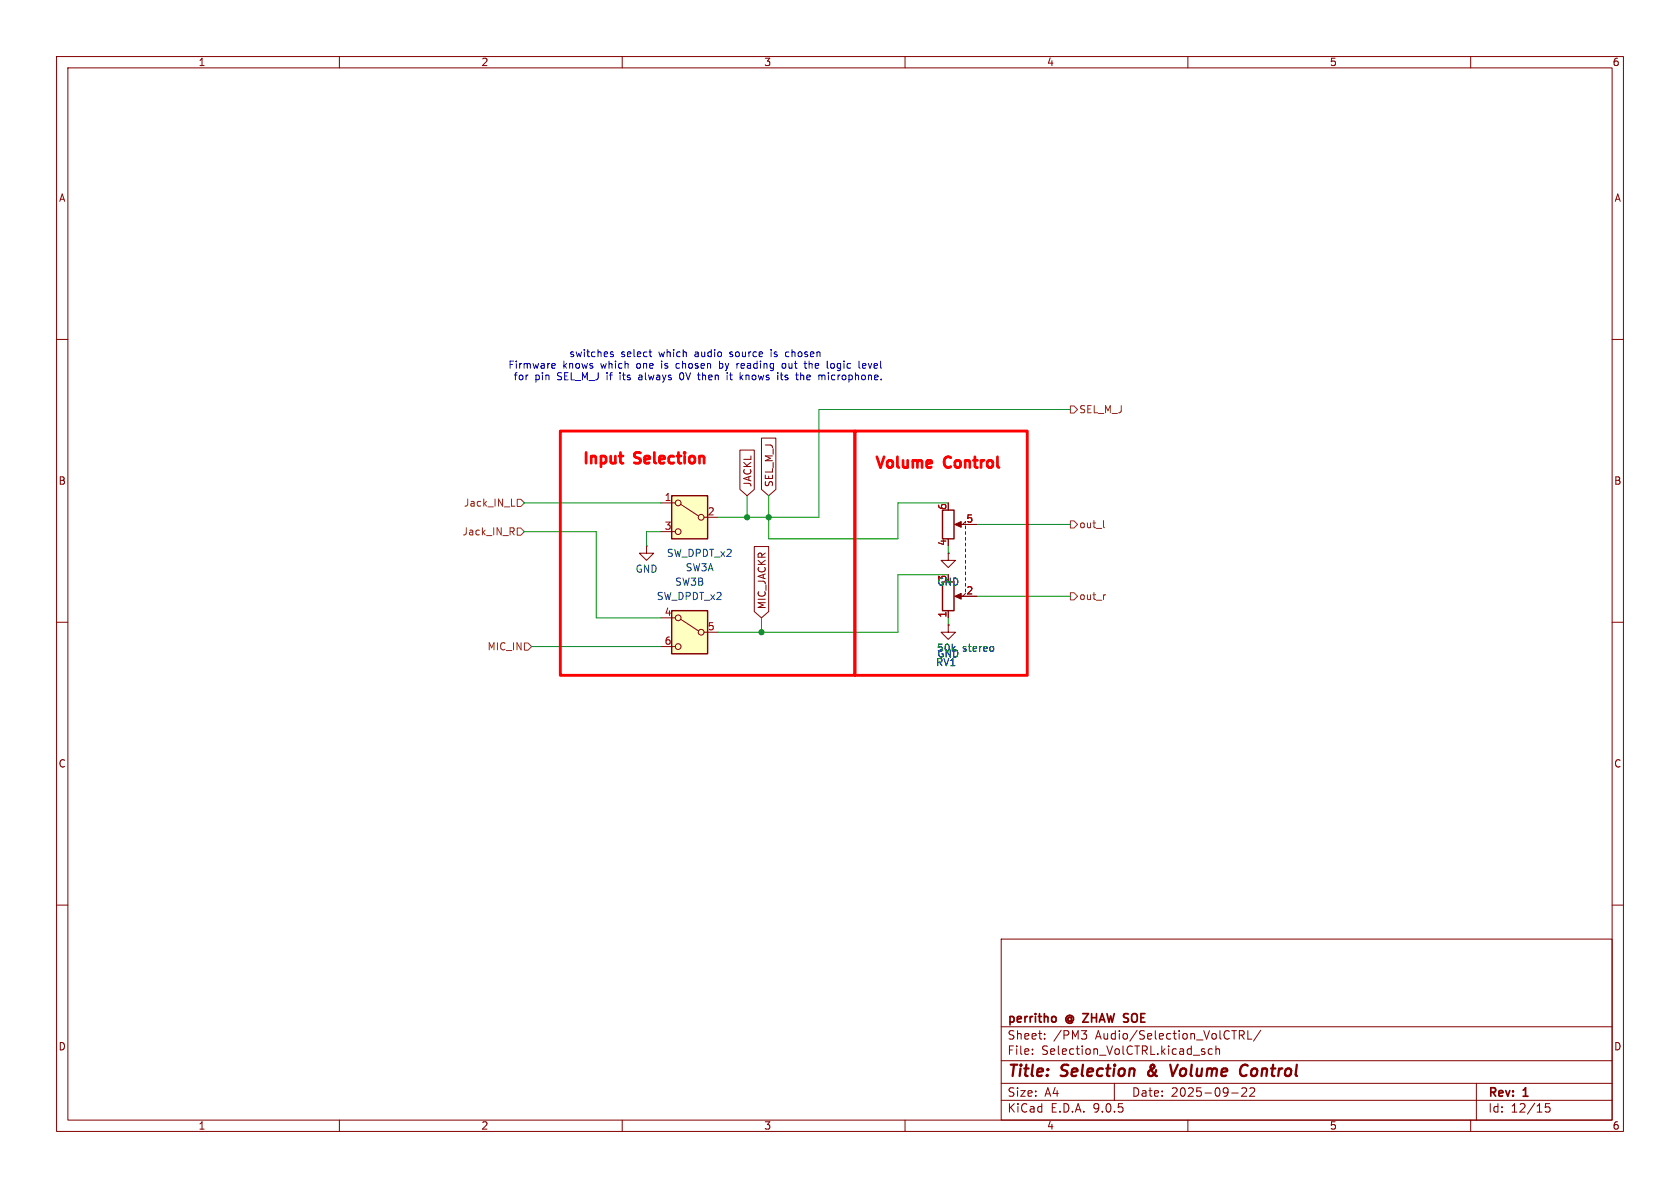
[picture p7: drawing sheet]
(kicad_sch
 (version 20250114)
 (generator "eeschema")
 (generator_version "9.0")
 (paper "A4")
 (title_block
  (title "Selection & Volume Control")
  (date "2025-09-22")
  (rev "1")
  (company "perritho @ ZHAW SOE"))
 (lib_symbols
  (symbol "Device:R_Potentiometer_Dual"
   (pin_names
    (offset 1.016) (hide yes)) (exclude_from_sim no) (in_bom yes) (on_board yes)
   (property "Reference" "RV" (at 0 3.81 0) (effects (font (size 1.27 1.27))))
   (property "Value" "R_Potentiometer_Dual" (at 0 1.905 0) (effects (font (size 1.27 1.27))))
   (property "Footprint" "" (at 6.35 -1.905 0) (effects (font (size 1.27 1.27)) (hide yes)))
   (property "Datasheet" "~" (at 6.35 -1.905 0) (effects (font (size 1.27 1.27)) (hide yes)))
   (property "Description" "Dual potentiometer" (at 0 0 0) (effects (font (size 1.27 1.27)) (hide yes)))
   (symbol "R_Potentiometer_Dual_0_1"
    (rectangle (start -8.89 -1.524) (end -3.81 -3.556) (stroke (width 0.254) (type default)) (fill (type none)))
    (polyline (pts (xy -6.35 0) (xy -6.35 -1.016)) (stroke (width 0) (type default)) (fill (type none)))
    (polyline (pts (xy -6.35 0) (xy -6.35 -1.016)) (stroke (width 0) (type default)) (fill (type none)))
    (polyline (pts (xy -6.35 0) (xy -5.842 0.508)) (stroke (width 0) (type default)) (fill (type none)))
    (polyline (pts (xy -6.35 -1.397) (xy -6.858 -0.254) (xy -5.842 -0.254) (xy -6.35 -1.397)) (stroke (width 0) (type default)) (fill (type outline)))
    (polyline (pts (xy -5.588 0.508) (xy -5.08 0.508)) (stroke (width 0) (type default)) (fill (type none)))
    (polyline (pts (xy -4.572 0.508) (xy -4.064 0.508)) (stroke (width 0) (type default)) (fill (type none)))
    (polyline (pts (xy -3.556 0.508) (xy -3.048 0.508)) (stroke (width 0) (type default)) (fill (type none)))
    (polyline (pts (xy -2.54 0.508) (xy -2.032 0.508)) (stroke (width 0) (type default)) (fill (type none)))
    (polyline (pts (xy -1.524 0.508) (xy -1.016 0.508)) (stroke (width 0) (type default)) (fill (type none)))
    (polyline (pts (xy -0.508 0.508) (xy 0 0.508)) (stroke (width 0) (type default)) (fill (type none)))
    (polyline (pts (xy 0.508 0.508) (xy 1.016 0.508)) (stroke (width 0) (type default)) (fill (type none)))
    (polyline (pts (xy 1.524 0.508) (xy 2.032 0.508)) (stroke (width 0) (type default)) (fill (type none)))
    (polyline (pts (xy 2.54 0.508) (xy 3.048 0.508)) (stroke (width 0) (type default)) (fill (type none)))
    (polyline (pts (xy 3.556 0.508) (xy 4.064 0.508)) (stroke (width 0) (type default)) (fill (type none)))
    (rectangle (start 3.81 -1.524) (end 8.89 -3.556) (stroke (width 0.254) (type default)) (fill (type none)))
    (polyline (pts (xy 4.572 0.508) (xy 5.08 0.508)) (stroke (width 0) (type default)) (fill (type none)))
    (polyline (pts (xy 5.588 0.508) (xy 6.096 0.508)) (stroke (width 0) (type default)) (fill (type none)))
    (polyline (pts (xy 6.35 0) (xy 6.35 -1.016)) (stroke (width 0) (type default)) (fill (type none)))
    (polyline (pts (xy 6.35 0) (xy 6.35 -1.016)) (stroke (width 0) (type default)) (fill (type none)))
    (polyline (pts (xy 6.35 -1.397) (xy 5.842 -0.254) (xy 6.858 -0.254) (xy 6.35 -1.397)) (stroke (width 0) (type default)) (fill (type outline)))
    (polyline (pts (xy 6.604 0.508) (xy 6.858 0.508) (xy 6.35 0)) (stroke (width 0) (type default)) (fill (type none))))
   (symbol "R_Potentiometer_Dual_1_1"
    (pin passive line (at -10.16 -2.54 0) (length 1.27) (name "1" (effects (font (size 1.27 1.27)))) (number "1" (effects (font (size 1.27 1.27)))))
    (pin passive line (at -6.35 2.54 270) (length 2.54) (name "2" (effects (font (size 1.27 1.27)))) (number "2" (effects (font (size 1.27 1.27)))))
    (pin passive line (at -2.54 -2.54 180) (length 1.27) (name "3" (effects (font (size 1.27 1.27)))) (number "3" (effects (font (size 1.27 1.27)))))
    (pin passive line (at 2.54 -2.54 0) (length 1.27) (name "4" (effects (font (size 1.27 1.27)))) (number "4" (effects (font (size 1.27 1.27)))))
    (pin passive line (at 6.35 2.54 270) (length 2.54) (name "5" (effects (font (size 1.27 1.27)))) (number "5" (effects (font (size 1.27 1.27)))))
    (pin passive line (at 10.16 -2.54 180) (length 1.27) (name "6" (effects (font (size 1.27 1.27)))) (number "6" (effects (font (size 1.27 1.27))))))
   (embedded_fonts no))
  (symbol "Switch:SW_DPDT_x2"
   (pin_names
    (offset 0) (hide yes)) (exclude_from_sim no) (in_bom yes) (on_board yes)
   (property "Reference" "SW" (at 0 5.08 0) (effects (font (size 1.27 1.27))))
   (property "Value" "SW_DPDT_x2" (at 0 -5.08 0) (effects (font (size 1.27 1.27))))
   (property "Footprint" "" (at 0 0 0) (effects (font (size 1.27 1.27)) (hide yes)))
   (property "Datasheet" "~" (at 0 0 0) (effects (font (size 1.27 1.27)) (hide yes)))
   (property "Description" "Switch, dual pole double throw, separate symbols" (at 0 0 0) (effects (font (size 1.27 1.27)) (hide yes)))
   (symbol "SW_DPDT_x2_0_0"
    (circle (center -2.032 0) (radius 0.508) (stroke (width 0) (type default)) (fill (type none)))
    (circle (center 2.032 -2.54) (radius 0.508) (stroke (width 0) (type default)) (fill (type none))))
   (symbol "SW_DPDT_x2_0_1"
    (rectangle (start -3.175 3.81) (end 3.175 -3.81) (stroke (width 0.254) (type default)) (fill (type background)))
    (polyline (pts (xy -1.524 0.254) (xy 1.5748 2.286)) (stroke (width 0) (type default)) (fill (type none)))
    (circle (center 2.032 2.54) (radius 0.508) (stroke (width 0) (type default)) (fill (type none))))
   (symbol "SW_DPDT_x2_1_1"
    (pin passive line (at -5.08 0 0) (length 2.54) (name "B" (effects (font (size 1.27 1.27)))) (number "2" (effects (font (size 1.27 1.27)))))
    (pin passive line (at 5.08 2.54 180) (length 2.54) (name "A" (effects (font (size 1.27 1.27)))) (number "1" (effects (font (size 1.27 1.27)))))
    (pin passive line (at 5.08 -2.54 180) (length 2.54) (name "C" (effects (font (size 1.27 1.27)))) (number "3" (effects (font (size 1.27 1.27))))))
   (symbol "SW_DPDT_x2_2_1"
    (pin passive line (at -5.08 0 0) (length 2.54) (name "B" (effects (font (size 1.27 1.27)))) (number "5" (effects (font (size 1.27 1.27)))))
    (pin passive line (at 5.08 2.54 180) (length 2.54) (name "A" (effects (font (size 1.27 1.27)))) (number "4" (effects (font (size 1.27 1.27)))))
    (pin passive line (at 5.08 -2.54 180) (length 2.54) (name "C" (effects (font (size 1.27 1.27)))) (number "6" (effects (font (size 1.27 1.27))))))
   (embedded_fonts no))
  (symbol "power:GND"
   (power)
   (pin_numbers (hide yes))
   (pin_names
    (offset 0) (hide yes)) (exclude_from_sim no) (in_bom yes) (on_board yes)
   (property "Reference" "#PWR" (at 0 -6.35 0) (effects (font (size 1.27 1.27)) (hide yes)))
   (property "Value" "GND" (at 0 -3.81 0) (effects (font (size 1.27 1.27))))
   (property "Footprint" "" (at 0 0 0) (effects (font (size 1.27 1.27)) (hide yes)))
   (property "Datasheet" "" (at 0 0 0) (effects (font (size 1.27 1.27)) (hide yes)))
   (property "Description" "Power symbol creates a global label with name \"GND\" , ground" (at 0 0 0) (effects (font (size 1.27 1.27)) (hide yes)))
   (symbol "GND_0_1"
    (polyline (pts (xy 0 0) (xy 0 -1.27) (xy 1.27 -1.27) (xy 0 -2.54) (xy -1.27 -1.27) (xy 0 -1.27)) (stroke (width 0) (type default)) (fill (type none))))
   (symbol "GND_1_1"
    (pin power_in line (at 0 0 270) (length 0) (name "~" (effects (font (size 1.27 1.27)))) (number "1" (effects (font (size 1.27 1.27))))))
   (embedded_fonts no)))
 (rectangle
  (start 151.13 76.2)
  (end 181.61 119.38)
  (stroke (width 0.508) (type solid) (color 255 0 0 1))
  (fill (type none)))
 (rectangle
  (start 99.06 76.2)
  (end 151.13 119.38)
  (stroke (width 0.508) (type solid) (color 255 0 0 1))
  (fill (type none)))
 (text "switches select which audio source is chosen \nFirmware knows which one is chosen by reading out the logic level \nfor pin SEL_M_J if its always 0V then it knows its the microphone."
  (exclude_from_sim no)
  (at 123.444 64.77 0)
  (effects (font (size 1.27 1.27))))
 (text "Input Selection"
  (exclude_from_sim no)
  (at 114.046 81.28 0)
  (effects (font (size 1.905 1.905) (thickness 0.508)
    (bold yes) (color 255 0 0 1))))
 (text "Volume Control\n"
  (exclude_from_sim no)
  (at 165.862 82.042 0)
  (effects (font (size 1.905 1.905) (thickness 0.508)
    (bold yes) (color 255 0 0 1))))
 (junction
  (at 134.62 111.76)
  (diameter 0)
  (color 0 0 0 0))
 (junction
  (at 135.89 91.44)
  (diameter 0)
  (color 0 0 0 0))
 (junction
  (at 132.08 91.44)
  (diameter 0)
  (color 0 0 0 0))
 (wire
  (pts (xy 105.41 93.98) (xy 105.41 109.22))
  (stroke (width 0) (type default)))
 (wire
  (pts (xy 167.64 96.52) (xy 167.64 97.79))
  (stroke (width 0) (type default)))
 (wire
  (pts (xy 92.71 88.9) (xy 116.84 88.9))
  (stroke (width 0) (type default)))
 (wire
  (pts (xy 144.78 91.44) (xy 144.78 72.39))
  (stroke (width 0) (type default)))
 (wire
  (pts (xy 167.64 101.6) (xy 158.75 101.6))
  (stroke (width 0) (type default)))
 (wire
  (pts (xy 167.64 88.9) (xy 158.75 88.9))
  (stroke (width 0) (type default)))
 (wire
  (pts (xy 135.89 95.25) (xy 158.75 95.25))
  (stroke (width 0) (type default)))
 (wire
  (pts (xy 135.89 87.63) (xy 135.89 91.44))
  (stroke (width 0) (type default)))
 (wire
  (pts (xy 134.62 111.76) (xy 127 111.76))
  (stroke (width 0) (type default)))
 (wire
  (pts (xy 144.78 72.39) (xy 189.23 72.39))
  (stroke (width 0) (type default)))
 (wire
  (pts (xy 114.3 93.98) (xy 116.84 93.98))
  (stroke (width 0) (type default)))
 (wire
  (pts (xy 135.89 95.25) (xy 135.89 91.44))
  (stroke (width 0) (type default)))
 (wire
  (pts (xy 167.64 109.22) (xy 167.64 110.49))
  (stroke (width 0) (type default)))
 (wire
  (pts (xy 114.3 96.52) (xy 114.3 93.98))
  (stroke (width 0) (type default)))
 (wire
  (pts (xy 135.89 91.44) (xy 144.78 91.44))
  (stroke (width 0) (type default)))
 (wire
  (pts (xy 105.41 109.22) (xy 116.84 109.22))
  (stroke (width 0) (type default)))
 (wire
  (pts (xy 132.08 91.44) (xy 135.89 91.44))
  (stroke (width 0) (type default)))
 (wire
  (pts (xy 158.75 101.6) (xy 158.75 111.76))
  (stroke (width 0) (type default)))
 (wire
  (pts (xy 93.98 114.3) (xy 116.84 114.3))
  (stroke (width 0) (type default)))
 (wire
  (pts (xy 134.62 109.22) (xy 134.62 111.76))
  (stroke (width 0) (type default)))
 (wire
  (pts (xy 132.08 91.44) (xy 127 91.44))
  (stroke (width 0) (type default)))
 (wire
  (pts (xy 172.72 105.41) (xy 189.23 105.41))
  (stroke (width 0) (type default)))
 (wire
  (pts (xy 172.72 92.71) (xy 189.23 92.71))
  (stroke (width 0) (type default)))
 (wire
  (pts (xy 158.75 88.9) (xy 158.75 95.25))
  (stroke (width 0) (type default)))
 (wire
  (pts (xy 158.75 111.76) (xy 134.62 111.76))
  (stroke (width 0) (type default)))
 (wire
  (pts (xy 132.08 87.63) (xy 132.08 91.44))
  (stroke (width 0) (type default)))
 (wire
  (pts (xy 92.71 93.98) (xy 105.41 93.98))
  (stroke (width 0) (type default)))
 (global_label "SEL_M_J"
  (shape input)
  (at 135.89 87.63 90)
  (fields_autoplaced yes)
  (effects (font (size 1.27 1.27)) (justify left))
  (property "Intersheetrefs" "${INTERSHEET_REFS}" (at 135.89 76.904 90) (effects (font (size 1.27 1.27)) (justify left) (hide yes))))
 (global_label "JACKL"
  (shape input)
  (at 132.08 87.63 90)
  (fields_autoplaced yes)
  (effects (font (size 1.27 1.27)) (justify left))
  (property "Intersheetrefs" "${INTERSHEET_REFS}" (at 132.08 79.0205 90) (effects (font (size 1.27 1.27)) (justify left) (hide yes))))
 (global_label "MIC_JACKR"
  (shape input)
  (at 134.62 109.22 90)
  (fields_autoplaced yes)
  (effects (font (size 1.27 1.27)) (justify left))
  (property "Intersheetrefs" "${INTERSHEET_REFS}" (at 134.62 96.0748 90) (effects (font (size 1.27 1.27)) (justify left) (hide yes))))
 (hierarchical_label "out_l"
  (shape output)
  (at 189.23 92.71 0)
  (effects (font (size 1.27 1.27)) (justify left)))
 (hierarchical_label "Jack_IN_L"
  (shape input)
  (at 92.71 88.9 180)
  (effects (font (size 1.27 1.27)) (justify right)))
 (hierarchical_label "Jack_IN_R"
  (shape input)
  (at 92.71 93.98 180)
  (effects (font (size 1.27 1.27)) (justify right)))
 (hierarchical_label "SEL_M_J"
  (shape output)
  (at 189.23 72.39 0)
  (effects (font (size 1.27 1.27)) (justify left)))
 (hierarchical_label "out_r"
  (shape output)
  (at 189.23 105.41 0)
  (effects (font (size 1.27 1.27)) (justify left)))
 (hierarchical_label "MIC_IN"
  (shape input)
  (at 93.98 114.3 180)
  (effects (font (size 1.27 1.27)) (justify right)))
 (symbol
  (lib_id "power:GND")
  (at 167.64 97.79 0)
  (unit 1)
  (exclude_from_sim no)
  (in_bom yes)
  (on_board yes)
  (dnp no)
  (fields_autoplaced yes)
  (property "Reference" "#PWR035" (at 167.64 104.14 0) (effects (font (size 1.27 1.27)) (hide yes)))
  (property "Value" "GND" (at 167.64 102.87 0) (effects (font (size 1.27 1.27))))
  (property "Footprint" "" (at 167.64 97.79 0) (effects (font (size 1.27 1.27)) (hide yes)))
  (property "Datasheet" "" (at 167.64 97.79 0) (effects (font (size 1.27 1.27)) (hide yes)))
  (property "Description" "Power symbol creates a global label with name \"GND\" , ground" (at 167.64 97.79 0) (effects (font (size 1.27 1.27)) (hide yes)))
  (pin "1"))
 (symbol
  (lib_id "Device:R_Potentiometer_Dual")
  (at 170.18 99.06 270)
  (mirror x)
  (unit 1)
  (exclude_from_sim no)
  (in_bom yes)
  (on_board yes)
  (dnp no)
  (property "Reference" "RV1" (at 169.164 117.094 90) (effects (font (size 1.27 1.27)) (justify right)))
  (property "Value" "50k stereo" (at 176.022 114.554 90) (effects (font (size 1.27 1.27)) (justify right)))
  (property "Footprint" "Potentiometer_THT:Potentiometer_Bourns_PTV112-4_Dual_Vertical" (at 168.275 92.71 0) (effects (font (size 1.27 1.27)) (hide yes)))
  (property "Datasheet" "~" (at 168.275 92.71 0) (effects (font (size 1.27 1.27)) (hide yes)))
  (property "Description" "Dual potentiometer,  PTV112-4420A-A503" (at 170.18 99.06 0) (effects (font (size 1.27 1.27)) (hide yes)))
  (property "MPN" "" (at 170.18 99.06 90) (effects (font (size 1.27 1.27)) (hide yes)))
  (property "Manufacturer" "" (at 170.18 99.06 90) (effects (font (size 1.27 1.27)) (hide yes)))
  (property "Sim.Type" "" (at 170.18 99.06 90) (effects (font (size 1.27 1.27)) (hide yes)))
  (pin "2")
  (pin "5")
  (pin "4")
  (pin "3")
  (pin "1")
  (pin "6"))
 (symbol
  (lib_id "power:GND")
  (at 114.3 96.52 0)
  (unit 1)
  (exclude_from_sim no)
  (in_bom yes)
  (on_board yes)
  (dnp no)
  (property "Reference" "#PWR034" (at 114.3 102.87 0) (effects (font (size 1.27 1.27)) (hide yes)))
  (property "Value" "GND" (at 114.3 100.584 0) (effects (font (size 1.27 1.27))))
  (property "Footprint" "" (at 114.3 96.52 0) (effects (font (size 1.27 1.27)) (hide yes)))
  (property "Datasheet" "" (at 114.3 96.52 0) (effects (font (size 1.27 1.27)) (hide yes)))
  (property "Description" "Power symbol creates a global label with name \"GND\" , ground" (at 114.3 96.52 0) (effects (font (size 1.27 1.27)) (hide yes)))
  (pin "1"))
 (symbol
  (lib_id "power:GND")
  (at 167.64 110.49 0)
  (unit 1)
  (exclude_from_sim no)
  (in_bom yes)
  (on_board yes)
  (dnp no)
  (fields_autoplaced yes)
  (property "Reference" "#PWR036" (at 167.64 116.84 0) (effects (font (size 1.27 1.27)) (hide yes)))
  (property "Value" "GND" (at 167.64 115.57 0) (effects (font (size 1.27 1.27))))
  (property "Footprint" "" (at 167.64 110.49 0) (effects (font (size 1.27 1.27)) (hide yes)))
  (property "Datasheet" "" (at 167.64 110.49 0) (effects (font (size 1.27 1.27)) (hide yes)))
  (property "Description" "Power symbol creates a global label with name \"GND\" , ground" (at 167.64 110.49 0) (effects (font (size 1.27 1.27)) (hide yes)))
  (pin "1"))
 (symbol
  (lib_id "Switch:SW_DPDT_x2")
  (at 121.92 111.76 0)
  (mirror y)
  (unit 2)
  (exclude_from_sim no)
  (in_bom yes)
  (on_board yes)
  (dnp no)
  (property "Reference" "SW3" (at 121.92 102.87 0) (effects (font (size 1.27 1.27))))
  (property "Value" "SW_DPDT_x2" (at 121.92 105.41 0) (effects (font (size 1.27 1.27))))
  (property "Footprint" "Button_Switch_SMD:SW_DPDT_CK_JS202011JCQN" (at 121.92 111.76 0) (effects (font (size 1.27 1.27)) (hide yes)))
  (property "Datasheet" "~" (at 121.92 111.76 0) (effects (font (size 1.27 1.27)) (hide yes)))
  (property "Description" "Switch, dual pole double throw, separate symbols" (at 121.92 111.76 0) (effects (font (size 1.27 1.27)) (hide yes)))
  (property "MPN" "JS202011JCQN" (at 121.92 111.76 0) (effects (font (size 1.27 1.27)) (hide yes)))
  (property "Manufacturer" "" (at 121.92 111.76 0) (effects (font (size 1.27 1.27)) (hide yes)))
  (property "Sim.Type" "" (at 121.92 111.76 0) (effects (font (size 1.27 1.27)) (hide yes)))
  (pin "2")
  (pin "4")
  (pin "6")
  (pin "5")
  (pin "1")
  (pin "3"))
 (symbol
  (lib_id "Switch:SW_DPDT_x2")
  (at 121.92 91.44 0)
  (mirror y)
  (unit 1)
  (exclude_from_sim no)
  (in_bom yes)
  (on_board yes)
  (dnp no)
  (property "Reference" "SW3" (at 123.698 100.33 0) (effects (font (size 1.27 1.27))))
  (property "Value" "SW_DPDT_x2" (at 123.698 97.79 0) (effects (font (size 1.27 1.27))))
  (property "Footprint" "Button_Switch_SMD:SW_DPDT_CK_JS202011JCQN" (at 121.92 91.44 0) (effects (font (size 1.27 1.27)) (hide yes)))
  (property "Datasheet" "~" (at 121.92 91.44 0) (effects (font (size 1.27 1.27)) (hide yes)))
  (property "Description" "Switch, dual pole double throw, separate symbols" (at 121.92 91.44 0) (effects (font (size 1.27 1.27)) (hide yes)))
  (property "MPN" "JS202011JCQN" (at 121.92 91.44 0) (effects (font (size 1.27 1.27)) (hide yes)))
  (property "Manufacturer" "" (at 121.92 91.44 0) (effects (font (size 1.27 1.27)) (hide yes)))
  (property "Sim.Type" "" (at 121.92 91.44 0) (effects (font (size 1.27 1.27)) (hide yes)))
  (pin "2")
  (pin "4")
  (pin "6")
  (pin "5")
  (pin "1")
  (pin "3")))
